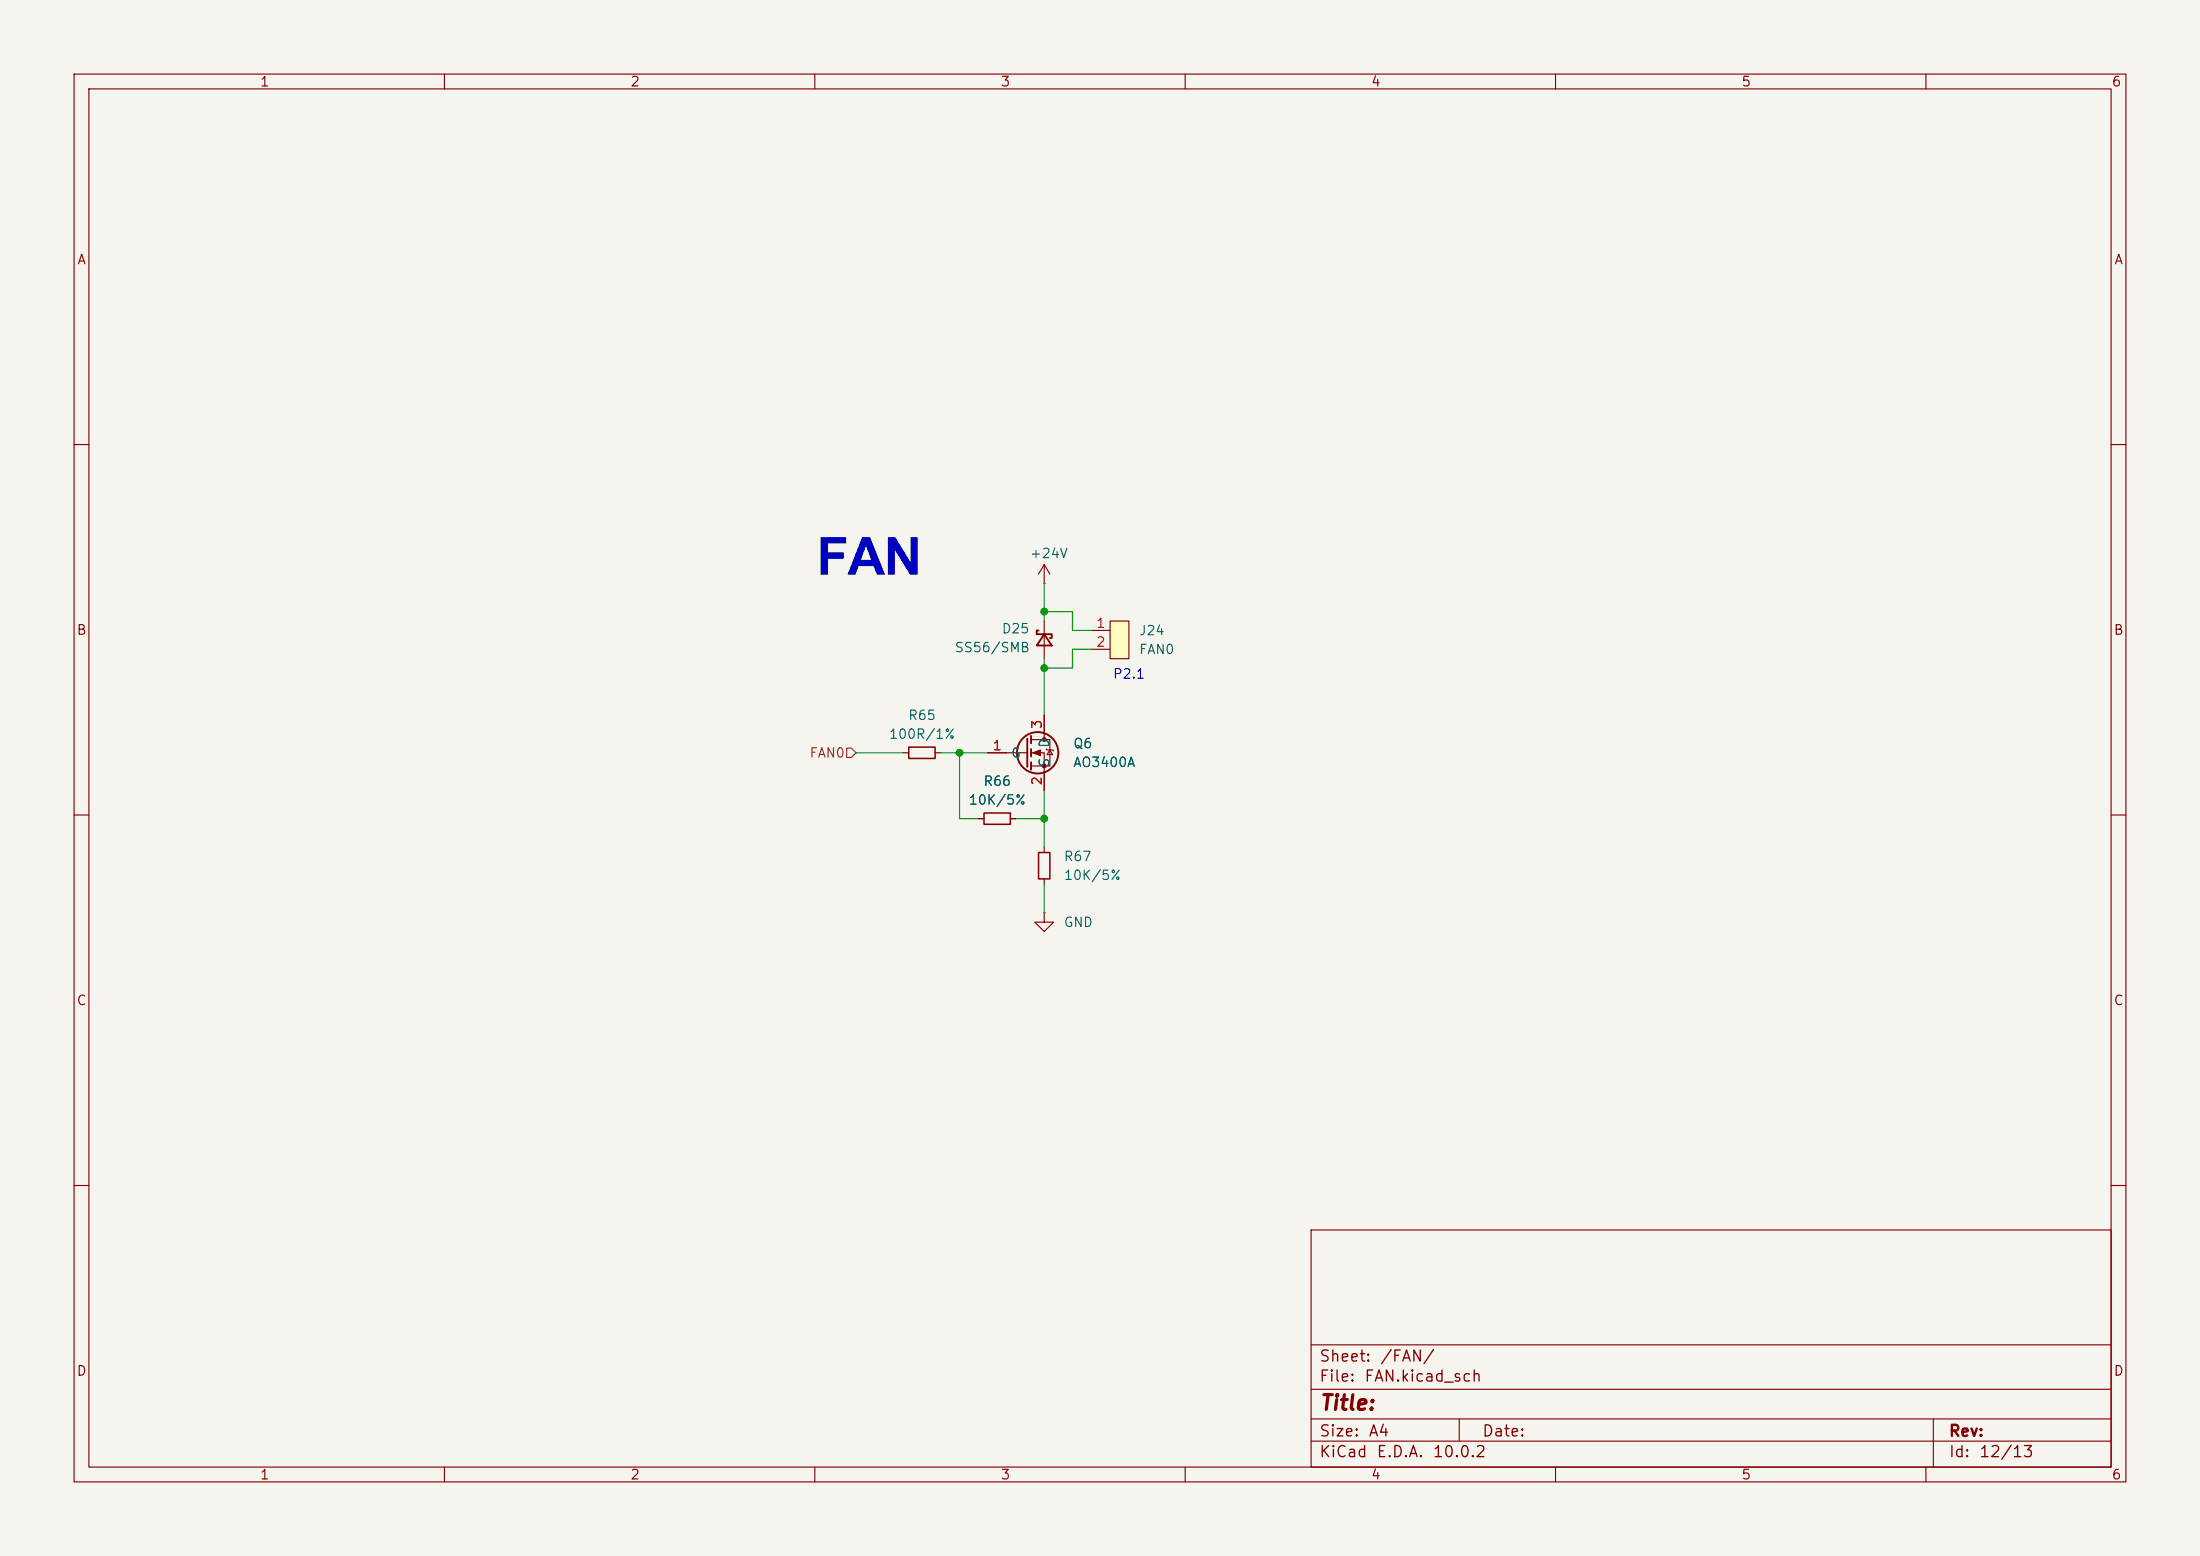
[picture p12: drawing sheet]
<svg xmlns="http://www.w3.org/2000/svg" width="297mm" height="210mm" viewBox="0 0 297 210" stroke-linecap="round" stroke-linejoin="round" font-family="sans-serif">
<path d="M0 0h297v210h-297z" fill="#f5f4ef" stroke="#f5f4ef" stroke-width=".14"/>
<g fill="none" stroke="#840000" stroke-width=".15">
<path d="M10 10h277v190h-277zM12 12h273v186h-273zM60 10v2M110 10v2M160 10v2M210 10v2M260 10v2M10 60h2M285 60h2M10 110h2M121.9 101.6h.8M126.2 101.6h.8"/>
<path d="M285 110h2M10 160h2M177 166h108v32h-108zM285 160h2M60 198v2M110 198v2M160 198v2M177 194.5h108M177 191.5h108M177 187.5h108M177 181.5h108M197 191.5v3"/>
<path d="M210 198v2M260 198v2M261 191.5v6.5"/>
</g>
<path d="M122.7 100.8h3.5v1.6h-3.5z" fill="none" stroke="#840000" stroke-width=".2"/>
<path d="M149.9 83.8h2.5v5.1h-2.5z" fill="#ffffc2"/>
<g fill="none" stroke="#840000" stroke-width=".15">
<path d="M141 78.7h.1M141 76.2v2.5M141 76.2l-.8 1.3M141 76.2l.7 1.3M139.2 99.8h2.5v3.6h-2.5M141 83.8v5.1M141 96.5v3.3M147.3 85.1h2.6M147.3 87.6h2.6M149.9 83.8h2.5v5.1h-2.5zM132.1 110.5h.7M133.3 101.6h5.4"/>
<path d="M136.4 110.5h.8M139.2 101.6h1.8v5.1M141 114.3v.8M141 118.6v.8M141.2 101.1l.2 .1h.7l.1 .1M141.7 101.2l.4 .7h-.7zM141 123.2v1.3h1.2l-1.2 1.2-1.3-1.2h1.3M141 123.2h.1"/>
</g>
<g fill="none" stroke="#840000" stroke-width=".25">
<path d="M138.7 99.7v3.8M139.2 99.3v1M140.2 85.1h-.2v.5h2v.5h-.3M141 85.6l1 1.5h-2zM139.2 101.1v1M139.2 102.9v1"/>
<circle cx="140.1" cy="101.6" r="2.79"/>
</g>
<g fill="#840000" stroke="#840000" stroke-width=".15">
<path d="M139.4 101.6l1.1-.4v.8z"/>
<circle cx="141" cy="99.8" r=".25"/>
<circle cx="141" cy="103.4" r=".25"/>
</g>
<path d="M132.8 109.7h3.6v1.6h-3.6zM140.2 115.1h1.5v3.5h-1.5z" fill="none" stroke="#840000" stroke-width=".2"/>
<path d="M114.3 101h.6l.7 .6-.7 .6h-.6z" fill="none" stroke="#725600" stroke-width=".15"/>
<path d="M141 78.7v5.1M141 82.6h3.8v2.5h2.5M141 88.9v7.6M147.3 87.6h-2.5v2.6h-3.8M115.6 101.6h6.3M127 101.6h6.3M129.5 101.6v8.9h2.6M137.2 110.5h3.8M141 106.7v7.6M141 119.4v3.8" fill="none" stroke="#009600" stroke-width=".15"/>
<g fill="#009600" stroke="#009600" stroke-width=".14">
<circle cx="129.5" cy="101.6" r=".46"/>
<circle cx="141" cy="90.2" r=".46"/>
<circle cx="141" cy="110.5" r=".46"/>
<circle cx="141" cy="82.6" r=".46"/>
</g>
<text font-size="7.1" fill="#0000c2" x="110.2" y="77.6">FAN</text>
<text font-size="2" fill="#840000" x="178" y="190.8">Title:</text>
<g font-size="1.5" fill="#840000">
<text x="178" y="184.2">Sheet:</text>
<text x="186.2" y="184.2">/FAN/</text>
<text x="178" y="186.9">File:</text>
<text x="184.1" y="186.9">FAN.kicad_sch</text>
<text x="178" y="197.1">KiCad</text>
<text x="178" y="194.3">Size:</text>
<text x="184.7" y="194.3">A4</text>
<text x="185.7" y="197.1">E.D.A.</text>
<text x="193.3" y="197.1">10.0.2</text>
<text x="200" y="194.3">Date:</text>
<text x="263" y="194.3">Rev:</text>
<text x="263" y="197.1">Id:</text>
<text x="267.1" y="197.1">12/13</text>
</g>
<g font-size="1.3" fill="#840000">
<text x="35" y="12">1</text>
<text x="85" y="12">2</text>
<text x="135" y="12">3</text>
<text x="185" y="12">4</text>
<text x="235" y="12">5</text>
<text x="285" y="12">6</text>
<text x="10.3" y="36">A</text>
<text x="285.3" y="36">A</text>
<text x="10.3" y="86">B</text>
<text x="285.3" y="86">B</text>
<text x="10.3" y="136">C</text>
<text x="285.3" y="136">C</text>
<text x="10.3" y="186">D</text>
<text x="285.3" y="186">D</text>
<text x="35" y="200">1</text>
<text x="85" y="200">2</text>
<text x="135" y="200">3</text>
<text x="185" y="200">4</text>
<text x="235" y="200">5</text>
<text x="285" y="200">6</text>
</g>
<g font-size="1.3" fill="#006464">
<text x="138.9" y="75.6">+24V</text>
<text x="128.8" y="88.3">SS56/SMB</text>
<text x="135.1" y="85.8">D25</text>
<text x="153.7" y="86.1">J24</text>
<text x="153.7" y="88.6">FAN0</text>
<text x="119.9" y="100">100R/1%</text>
<text x="122.5" y="97.5">R65</text>
<text x="141.9" y="101" transform="rotate(-90 141.9 101)">D</text>
<text x="144.8" y="101.3">Q6</text>
<text x="132.7" y="106.4">R66</text>
<text x="136.4" y="102.6">G</text>
<text x="141.9" y="103.6" transform="rotate(-90 141.9 103.6)">S</text>
<text x="144.8" y="103.8">AO3400A</text>
<text x="130.7" y="108.9">10K/5%</text>
<text x="143.5" y="116.5">R67</text>
<text x="143.5" y="119.1">10K/5%</text>
<text x="143.5" y="125.4">GND</text>
</g>
<g font-size="1.3" fill="#a90000">
<text x="147.9" y="85.1">1</text>
<text x="147.9" y="87.6">2</text>
<text x="133.9" y="101.6">1</text>
<text x="140.9" y="98.5" transform="rotate(-90 140.9 98.5)">3</text>
<text x="140.9" y="106.1" transform="rotate(-90 140.9 106.1)">2</text>
</g>
<text font-size="1.3" fill="#0000c2" x="150.2" y="91.9">P2.1</text>
<text font-size="1.3" fill="#725600" x="109.2" y="102.6">FAN0</text>
</svg>
